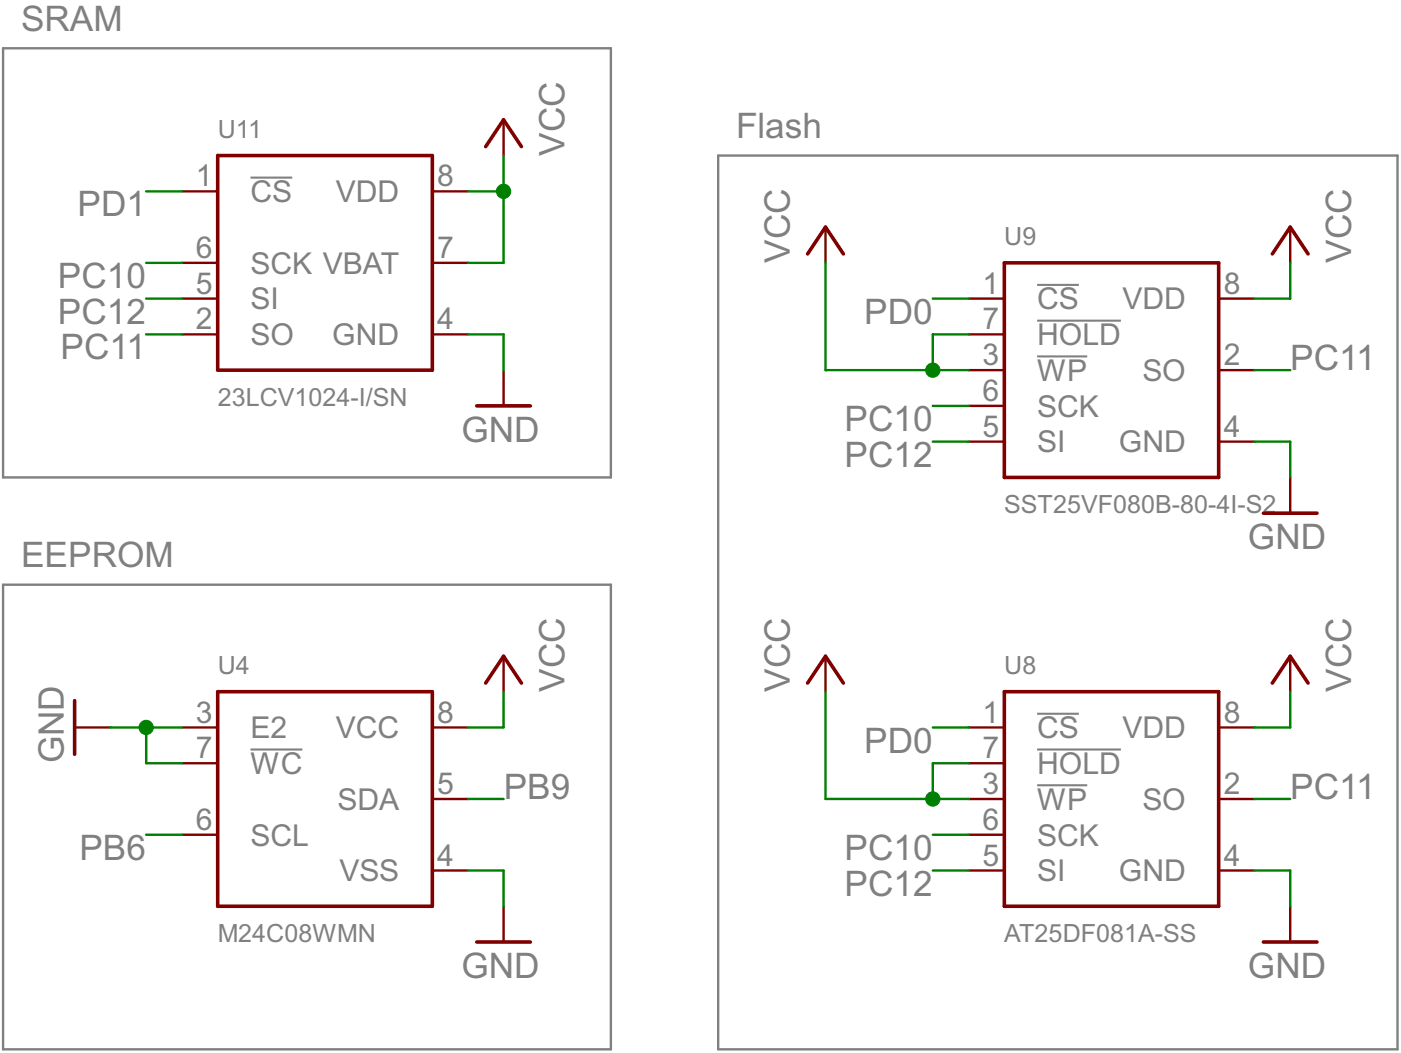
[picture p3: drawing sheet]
<svg xmlns="http://www.w3.org/2000/svg" width="99mm" height="75mm" viewBox="0 0 99 75" stroke-linecap="round" stroke-linejoin="round" font-family="sans-serif">
<path d="M.2 3.4h43.2v30.5h-43.2zM51 11h48.2v63.5h-48.2zM.2 41.5h43.2v33h-43.2z" fill="none" stroke="#808080" stroke-width=".17"/>
<path d="M17.8 12.6h3M73.6 20.2h3M73.6 25.3h3.6M73.6 22.8h6M17.8 53.2h3.7M73.6 53.2h6M73.6 50.7h3M73.6 55.8h3.6" fill="none" stroke="#808080" stroke-width=".15"/>
<g fill="none" stroke="#800000" stroke-width=".25">
<path d="M15.5 11h15.2v15.3h-15.2zM34.5 10.4l1.3-1.9 1.2 1.9M57.3 18l1.3-1.9 1.3 1.9M71.3 18.7h15.2v15.2h-15.2zM90.3 18l1.3-1.9 1.3 1.9M33.9 28.8h3.8M89.7 36.4h3.8M5.3 49.8v3.8M15.5 49.1h15.2v15.3h-15.2zM34.5 48.5l1.3-1.9 1.2 1.9M57.3 48.5l1.3-1.9 1.3 1.9M71.3 49.1h15.2v15.3h-15.2z"/>
<path d="M90.3 48.5l1.3-1.9 1.3 1.9M33.9 66.9h3.8M89.7 66.9h3.8"/>
</g>
<g fill="none" stroke="#800000" stroke-width=".17">
<path d="M12.9 13.6h2.6M12.9 18.7h2.6M30.7 13.6h2.5M30.7 18.7h2.5M35.8 8.5v2.5M58.6 16.1v2.6M91.6 16.1v2.6M12.9 21.2h2.6M12.9 23.7h2.6M30.7 23.7h2.5M35.8 26.3v2.5M68.8 21.2h2.5"/>
<path d="M68.8 26.3h2.5M68.8 28.8h2.5M68.8 31.4h2.5M68.8 23.7h2.5M86.5 21.2h2.6M86.5 26.3h2.6M86.5 31.4h2.6M91.6 33.9v2.5M5.3 51.7h2.5M12.9 51.7h2.6M12.9 54.2h2.6M12.9 59.3h2.6"/>
<path d="M30.7 51.7h2.5M30.7 56.7h2.5M35.8 46.6v2.5M58.6 46.6v2.5M68.8 51.7h2.5M68.8 54.2h2.5M68.8 56.7h2.5M68.8 59.3h2.5M86.5 51.7h2.6M86.5 56.7h2.6M91.6 46.6v2.5M30.7 61.8h2.5"/>
<path d="M35.8 64.4v2.5M68.8 61.8h2.5M86.5 61.8h2.6M91.6 64.4v2.5"/>
</g>
<g fill="none" stroke="#008000" stroke-width=".17">
<path d="M10.4 13.6h2.5M10.4 18.7h2.5M33.2 13.6h2.6M35.8 11v7.7h-2.6M58.6 18.7v7.6h10.2M91.6 18.7v2.5h-2.5M10.4 23.7h2.5M10.4 21.2h2.5M33.2 23.7h2.6v2.6M66.2 31.4h2.6M66.2 21.2h2.6M66.2 28.8h2.6"/>
<path d="M68.8 23.7h-2.6v2.6M89.1 31.4h2.5v2.5M89.1 26.3h2.5M7.8 51.7h5.1M10.4 59.3h2.5M10.4 51.7v2.5h2.5M33.2 56.7h2.6M35.8 49.1v2.6h-2.6M58.6 49.1v7.6h10.2M66.2 59.3h2.6M66.2 51.7h2.6M68.8 54.2h-2.6v2.5"/>
<path d="M89.1 56.7h2.5M91.6 49.1v2.6h-2.5M33.2 61.8h2.6v2.6M66.2 61.8h2.6M89.1 61.8h2.5v2.6"/>
</g>
<g fill="#008000" stroke="#008000" stroke-width=".07">
<circle cx="10.4" cy="51.7" r=".51"/>
<circle cx="66.2" cy="56.7" r=".51"/>
<circle cx="66.2" cy="26.3" r=".51"/>
<circle cx="35.8" cy="13.6" r=".51"/>
</g>
<g font-size="2.8" fill="#808080">
<text x="1.5" y="2.2">SRAM</text>
<text x="40.1" y="11.1" transform="rotate(-90 40.1 11.1)">VCC</text>
<text x="52.3" y="9.8">Flash</text>
<text x="5.5" y="15.4">PD1</text>
<text x="4.1" y="20.4">PC10</text>
<text x="4.1" y="23">PC12</text>
<text x="56.1" y="18.7" transform="rotate(-90 56.1 18.7)">VCC</text>
<text x="61.4" y="23">PD0</text>
<text x="95.9" y="18.7" transform="rotate(-90 95.9 18.7)">VCC</text>
<text x="4.3" y="25.5">PC11</text>
<text x="91.6" y="26.3">PC11</text>
<text x="32.8" y="31.4">GND</text>
<text x="60" y="30.6">PC10</text>
<text x="60" y="33.1">PC12</text>
<text x="1.5" y="40.3">EEPROM</text>
<text x="88.6" y="39">GND</text>
<text x="40.1" y="49.1" transform="rotate(-90 40.1 49.1)">VCC</text>
<text x="56.1" y="49.1" transform="rotate(-90 56.1 49.1)">VCC</text>
<text x="61.4" y="53.5">PD0</text>
<text x="95.9" y="49.1" transform="rotate(-90 95.9 49.1)">VCC</text>
<text x="4.5" y="54.2" transform="rotate(-90 4.5 54.2)">GND</text>
<text x="35.8" y="56.8">PB9</text>
<text x="91.6" y="56.8">PC11</text>
<text x="5.6" y="61.1">PB6</text>
<text x="60" y="61.1">PC10</text>
<text x="60" y="63.6">PC12</text>
<text x="32.8" y="69.4">GND</text>
<text x="88.6" y="69.4">GND</text>
</g>
<g font-size="2.4" fill="#808080">
<text x="13.9" y="13.2">1</text>
<text x="17.8" y="14.4">CS</text>
<text x="23.8" y="14.4">VDD</text>
<text x="31" y="13.2">8</text>
<text x="13.9" y="23.4">2</text>
<text x="13.9" y="18.3">6</text>
<text x="13.9" y="20.9">5</text>
<text x="17.8" y="19.4">SCK VBAT</text>
<text x="17.8" y="22">SI</text>
<text x="31" y="23.4">4</text>
<text x="31" y="18.3">7</text>
<text x="69.8" y="20.9">1</text>
<text x="69.8" y="23.4">7</text>
<text x="73.6" y="22">CS</text>
<text x="79.7" y="22">VDD</text>
<text x="86.9" y="20.9">8</text>
<text x="17.8" y="24.5">SO</text>
<text x="23.6" y="24.5">GND</text>
<text x="69.8" y="25.9">3</text>
<text x="69.8" y="28.5">6</text>
<text x="73.6" y="27.1">WP</text>
<text x="73.6" y="29.6">SCK</text>
<text x="73.6" y="24.5">HOLD</text>
<text x="81.1" y="27.1">SO</text>
<text x="86.9" y="25.9">2</text>
<text x="69.8" y="31">5</text>
<text x="73.6" y="32.1">SI</text>
<text x="79.4" y="32.1">GND</text>
<text x="86.9" y="31">4</text>
<text x="13.9" y="51.3">3</text>
<text x="13.9" y="53.9">7</text>
<text x="17.8" y="52.4">E2</text>
<text x="23.8" y="52.4">VCC</text>
<text x="31" y="51.3">8</text>
<text x="69.8" y="51.3">1</text>
<text x="69.8" y="53.9">7</text>
<text x="73.6" y="52.4">CS</text>
<text x="79.7" y="52.4">VDD</text>
<text x="86.9" y="51.3">8</text>
<text x="13.9" y="58.9">6</text>
<text x="17.8" y="55">WC</text>
<text x="24" y="57.5">SDA</text>
<text x="31" y="56.4">5</text>
<text x="69.8" y="56.4">3</text>
<text x="69.8" y="58.9">6</text>
<text x="73.6" y="57.5">WP</text>
<text x="73.6" y="55">HOLD</text>
<text x="81.1" y="57.5">SO</text>
<text x="86.9" y="56.4">2</text>
<text x="17.8" y="60.1">SCL</text>
<text x="24.1" y="62.6">VSS</text>
<text x="31" y="61.5">4</text>
<text x="69.8" y="61.5">5</text>
<text x="73.6" y="60.1">SCK</text>
<text x="73.6" y="62.6">SI</text>
<text x="79.4" y="62.6">GND</text>
<text x="86.9" y="61.5">4</text>
</g>
<g font-size="2" fill="#808080">
<text x="15.5" y="9.8">U11</text>
<text x="71.3" y="17.4">U9</text>
<text x="15.5" y="28.8">23LCV1024-I/SN</text>
<text x="71.3" y="36.4">SST25VF080B-80-4I-S2</text>
<text x="15.5" y="47.9">U4</text>
<text x="71.3" y="47.9">U8</text>
<text x="15.5" y="66.9">M24C08WMN</text>
<text x="71.3" y="66.9">AT25DF081A-SS</text>
</g>
</svg>
